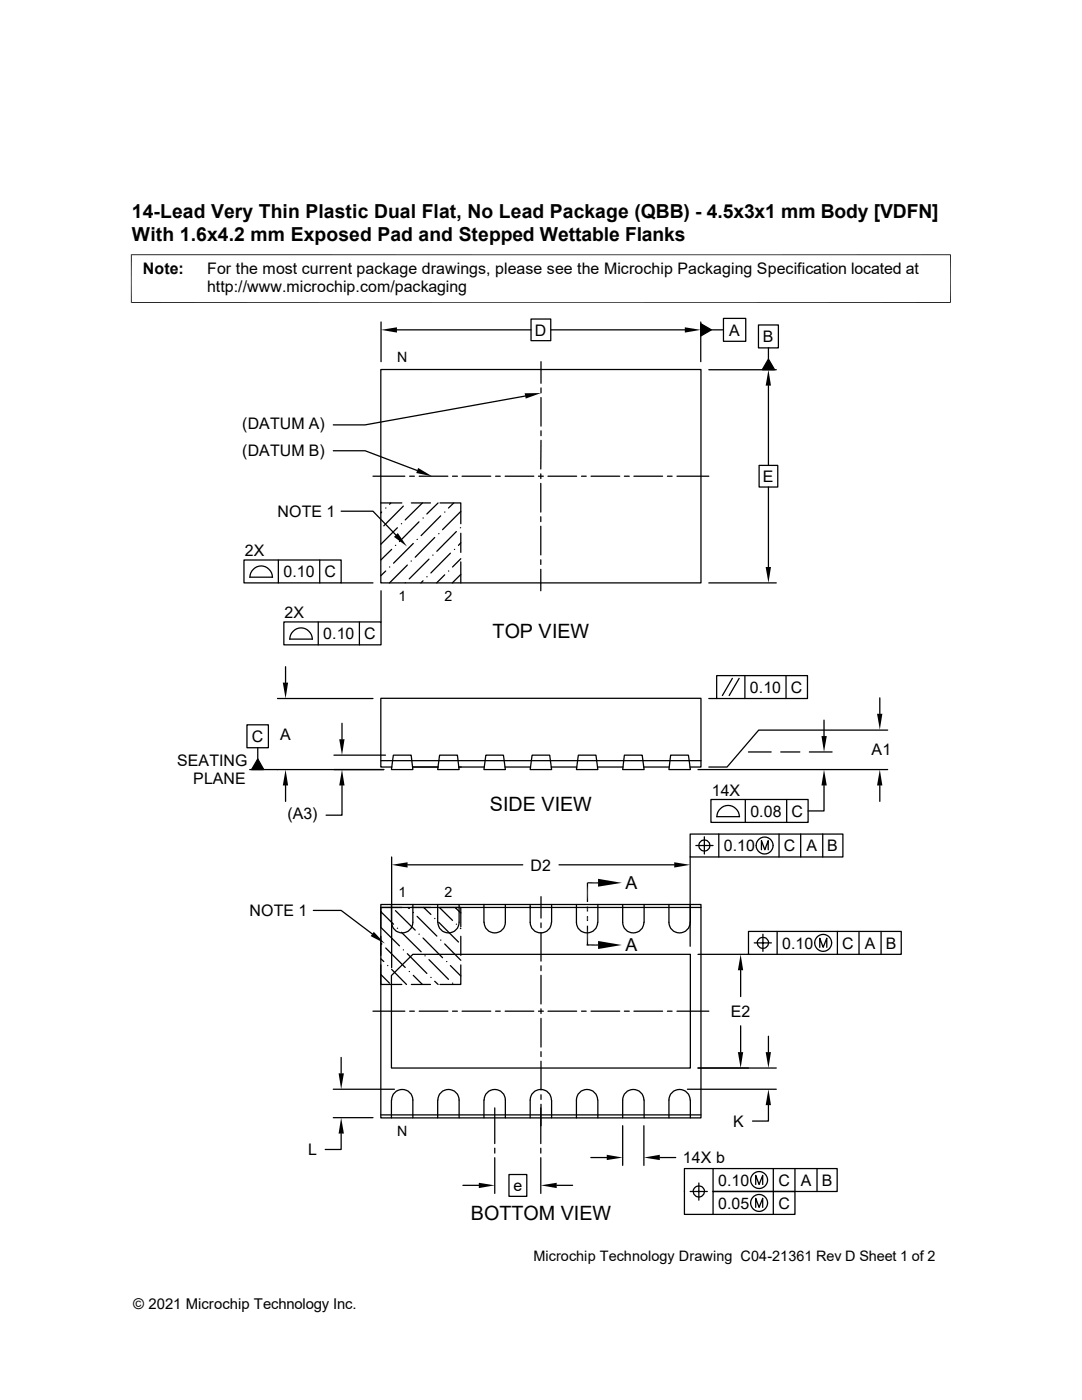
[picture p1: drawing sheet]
<svg xmlns="http://www.w3.org/2000/svg" width="216mm" height="279mm" viewBox="0 0 216 279" stroke-linecap="round" stroke-linejoin="round" font-family="sans-serif">
<g fill="none" stroke="#000" stroke-width=".25">
<path d="M76 73.7h63.9v42.6h-63.9zM76 64.3v7.9M79.2 65.8h26.8M104.8 79l-31.9 5.8h-6.4M106 63.7h3.9v4.3h-3.9zM107.9 72.2v4.3M107.9 77.4v1M107.9 79.3v5.7M109.9 65.8h26.8M139.8 64.6l2.1 1.2-2.1 1.3zM139.8 64.3v7.9M141.4 73.8h13.5"/>
<path d="M141.9 65.8h2.3M144.4 63.5h4.4v4.6h-4.4zM151.3 64.9h4v4.5h-4zM153.3 71.7l1.3 2.1h-2.5zM153.3 69.4v2.3M153.3 77v15.9M66.5 90h6.4l10.3 3.9M74.4 95h6.4M81.7 95h1M83.7 95h5.7M90.3 95h1M92.2 95h5.7"/>
<path d="M98.9 95h.9M100.8 95h5.7M107.4 95h1M107.9 94.6v.9M107.9 96.5v5.7M107.9 86v1M107.9 87.9v5.7M109.3 95h5.8M116 95h1M117.9 95h5.8M124.6 95h1M126.5 95h5.7"/>
<path d="M133.2 95h.9M135.1 95h6.3M151.5 92.9h3.7v4.3h-3.7zM153.3 97.2v16M48.7 111.8h19.4v4.5h-19.4zM49.8 115.2h4.6a2.24 2.24 0 0 0-2.3-2.3 2.24 2.24 0 0 0-2.2 2.3M55.5 111.8v4.5M63.8 111.8v4.5M68.1 102h6.3l4.6 4.8M68.1 116.3h6.3M76 100.4h4.2M76 117.9v6.2"/>
<path d="M76.2 102.2l-.2 .2M77 101.4h.1M77 114l-1 .9M77.7 113.2h.1M78 100.4l-.3 .2M78.1 109.6l-2.1 2.2M78.9 108.8h.1M79.3 105.3l-3.3 3.3M80.1 104.5h.1M80.5 101l-3.9 3.9M80.9 116.3h.1M81.3 112.8l-3.6 3.5"/>
<path d="M82 112h.1M82.1 100.4h3.8M82.5 108.5l-4 3.9M83.2 107.7h.1M83.6 104.1l-3.9 4M84.3 100.4l-3.4 3.4M84.4 103.4h.1M84.4 115.9l-.4 .4M85.2 115.1h.1M85.6 111.6l-3.9 3.9M86.4 110.8h.1M86.7 107.3l-3.9 3.9"/>
<path d="M87.4 100.4l-2.2 2.2M87.5 106.5h.1M87.8 100.4h4.1v4.1M87.9 103l-3.9 3.9M88.7 102.2h.1M88.7 114.7l-1.6 1.6M89.5 114h.1M89.9 110.4l-3.9 3.9M90.6 100.4l-1.1 1M90.7 109.6h.1M91.1 106.1l-3.9 3.9M91.9 105.3h.1"/>
<path d="M91.9 102.1l-3.6 3.6M91.9 108.3l-.4 .5M91.9 111.5l-1.6 1.7M91.9 114.6l-1.6 1.7M91.9 106.4v3.8M91.9 112.1v4.2M107.9 103.1v1M107.9 105v5.7M107.9 111.7v.9M107.9 113.6v4.3M141.4 116.3h13.5M55.4 139.4h19"/>
<path d="M56.6 124.1h19.4v4.6h-19.4zM57 133.1v3.1M57.8 127.6h4.6M57.8 127.6a2.24 2.24 0 0 1 2.3-2.3 2.24 2.24 0 0 1 2.2 2.3M63.5 124.1v4.6M71.7 124.1v4.6M141.4 139.4h19.7v-4.6h-18.1v4.6M146.1 135.4l-2 3.4M147.5 135.4l-2 3.4M148.6 134.8v4.6M156.8 134.8v4.6M175.6 139.3v3.2"/>
<path d="M49.3 144.7h4.3v4.5h-4.3zM49.8 153.6h26.8M51.4 151.5l1.2 2.1h-2.4zM51.4 149.2v2.3M57 156.8v3.1M66.6 150.7h10.3M68.2 156.8v5.9h-3.1M68.2 144.4v3.1M76 151.8h63.9M78.2 153.1h-2.2v-13.7h63.9v13.7h-2.2M78.5 150.7h3.5l.4 2.9h-4.3zM82.3 153.1h5.1"/>
<path d="M87.7 150.7h3.6l.3 2.9h-4.3zM91.5 153.1h5.1M96.9 150.7h3.6l.3 2.9h-4.2zM100.8 153.1h5.1M106.2 150.7h3.5l.4 2.9h-4.3zM110 153.1h5.1M115.4 150.7h3.5l.4 2.9h-4.3zM119.2 153.1h5.1M124.6 150.7h3.5l.4 2.9h-4.3zM128.4 153.1h5.1M133.8 150.7h3.6l.4 2.9h-4.3zM139.3 153.6h37.8"/>
<path d="M141.9 159.6h19.3v4.5h-19.3zM148.7 159.6v4.5M149.4 150.1h4.5M155.8 150.1h3.8M157 159.6v4.5M161.5 150.1h4.5M164.4 156.8v5h-3.2M164.4 143.7v3.2M175.6 156.8v3.1M177.1 145.7h-25.7l-6.3 7.4h-3.7M78.1 171v22.1M81.3 172.6h23"/>
<path d="M107.9 178.9v4.3M111.5 172.6h23M119.3 176.2h-2.1v3.8M137.7 166.5h30.5v4.5h-30.5zM137.7 171v17.8M138.9 168.7h3.4M140.5 167v3.4M143 163h4.6M143 163a2.24 2.24 0 0 1 2.3-2.3 2.24 2.24 0 0 1 2.2 2.3M143.4 166.5v4.5M151.9 169.6v-1.8l.7 1.8 .7-1.8v1.8M155.4 166.5v4.5"/>
<path d="M159.8 166.5v4.5M164.2 166.5v4.5M62.5 181.7h5.6l6.2 4.7M76 180.5h63.9v42.6h-63.9zM76 192.6v3.9h4.2M76 194.5l1.7 1.7M76 191.3l.6 .6M76 185.1l3.7 3.7M76 181.9l2.5 2.5M76 186.9v3.8M76.2 188.4h.1M77 189.2l3.9 3.9"/>
<path d="M77.3 192.7h.1M78.1 194.7l4.3-4.2h55.4v22.6h-59.7zM78.1 180.5v3.6M78.1 193.5l3 3M78.9 181.7l3.9 3.9M79.3 185.3h.1M80.1 186.1l3.9 3.8M80.5 189.6h.1M81.3 190.3l3.9 4M81.4 181.1l.3 .2M81.7 193.9h.1M82.1 196.5h3.8"/>
<path d="M82.4 180.5v3.6a2.12 2.12 0 0 1-2.1 2.1 2.12 2.12 0 0 1-2.2-2.1M82.5 194.6l1.8 1.9M82.5 182.1h.1M83.2 182.9l4 3.9M83.6 186.4h.1M84.4 187.2l3.9 3.9M84.5 181.1l1.5 1.4M84.8 190.8h.1M85.6 191.5l3.9 4M86 195.1h.1M86.7 195.8l.7 .7M86.7 183.3h.1"/>
<path d="M87.3 180.5v3.6M87.5 184.1l4 3.9M87.7 181.1l2.6 2.6M87.8 181.1h4.1v3.9M87.9 187.6h.1M88.7 188.4l3.2 3.2M89.1 191.9h.1M89.9 192.7l2 2.1M90.3 196.2h.1M90.8 181.1l1.1 1.1M91.1 184.4h.1M91.6 180.5v3.6a2.12 2.12 0 0 1-2.1 2.1 2.12 2.12 0 0 1-2.1-2.1"/>
<path d="M91.9 185.3h.1M91.9 192.6v3.9h-4.1M91.9 186.9v3.8M96.6 180.5v3.6M100.8 180.5v3.6a2.12 2.12 0 0 1-2.1 2.1 2.12 2.12 0 0 1-2.1-2.1M105.8 180.5v3.6a2.12 2.12 0 0 0 2.1 2.1 2.12 2.12 0 0 0 2.1-2.1l.1-3.6M107.9 184.2v.9M107.9 186.1v5.7M107.9 192.7v1M107.9 194.6v5.8M115 180.5v3.6a2.12 2.12 0 0 0 2.1 2.1 2.12 2.12 0 0 0 2.2-2.1v-3.6M117.2 184.7v3.9h2.1"/>
<path d="M124.2 180.5v3.6a2.12 2.12 0 0 0 2.2 2.1 2.12 2.12 0 0 0 2.1-2.1v-3.6M133.5 180.5v3.6a2.12 2.12 0 0 0 2.1 2.1 2.12 2.12 0 0 0 2.1-2.1M139.3 190.5h10.1M139.9 181.1h-63.9v3.9M147.8 193.6v5.3M149.4 185.9h30.4v4.6h-30.4zM150.5 188.2h3.4M151.1 188.2a1.14 1.14 0 0 1 1.1-1.1 1.14 1.14 0 0 1 1.2 1.1M151.1 188.2a1.1 1.1 0 0 0 1.1 1.1 1.1 1.1 0 0 0 1.1-1.1M152.2 186.4v3.5M155.1 185.9v4.6M163.6 189.1v-1.9l.7 1.9 .7-1.9v1.9"/>
<path d="M167.1 185.9v4.6M171.4 185.9v4.6M175.8 185.9v4.6M66.5 217.4h12.2M68.1 211v3.2M74.4 201.8h6.4M78.1 219.5v3.6M78.1 219.5a2.12 2.12 0 0 1 2.2-2.1 2.12 2.12 0 0 1 2.1 2.1v3.6M81.7 201.8h1M83.7 201.8h5.7M87.3 219.5v3.6M87.4 219.5a2.12 2.12 0 0 1 2.1-2.1 2.12 2.12 0 0 1 2.1 2.1v3.6"/>
<path d="M90.3 201.8h1M92.2 201.8h5.7M96.6 219.5v3.6M96.6 219.5a2.12 2.12 0 0 1 2.1-2.1 2.12 2.12 0 0 1 2.1 2.1v3.6M98.9 201.8h.9M100.8 201.8h5.7M107.4 201.8h1M107.9 201.3v1M107.9 203.2v5.8M107.9 209.9v1M107.9 211.8v5.7M107.9 218.5v.9"/>
<path d="M109.3 201.8h5.8M116 201.8h1M117.9 201.8h5.8M124.6 201.8h1M126.5 201.8h5.7M133.2 201.8h.9M135.1 201.8h6.3M137.2 217.4h17.7M139.3 213.1h15.6M147.8 204.7v5.3M153.3 206.8v3.2M66.5 223.1h7.9"/>
<path d="M68.1 226.2v3.2h-3.2M76 222.5h63.9M92.4 236.6h3.1M98.7 221.1v7.1M98.7 229.2v.9M98.7 231.1v7.1M101.6 234.4h3.5v4.4h-3.5zM105.8 223.1v-3.6a2.12 2.12 0 0 1 2.1-2.1 2.12 2.12 0 0 1 2.1 2.1l.1 3.6M107.9 221.1v7.1M107.9 229.2v.9M107.9 231.1v7.1M107.9 220.4v4.3"/>
<path d="M111.1 236.6h3.2M115 223.1v-3.6a2.12 2.12 0 0 1 2.1-2.1 2.12 2.12 0 0 1 2.2 2.1v3.6M117.9 231h3.2M124.2 223.1v-3.6a2.12 2.12 0 0 1 2.2-2.1 2.12 2.12 0 0 1 2.1 2.1v3.6M124.2 224.7v7.9M128.5 224.7v7.9M131.7 231h3.1M133.5 223.1v-3.6a2.12 2.12 0 0 1 2.1-2.1 2.12 2.12 0 0 1 2.1 2.1l.1 3.6M137.7 237.8h3.4M138.3 237.8a1.14 1.14 0 0 1 1.1-1.1 1.14 1.14 0 0 1 1.2 1.1M138.3 237.8a1.1 1.1 0 0 0 1.1 1.1 1.1 1.1 0 0 0 1.1-1.1M139.4 236.1v3.4"/>
<path d="M142.3 233.2v4.6h16.3v4.6h-22v-9.2h30.4v4.6h-24.7v4.6M150.8 236.4v-1.8l.7 1.8 .7-1.8v1.8M153.3 220.6v3.1h-3.1M154.3 233.2v9.2M158.6 233.2v4.6M163 233.2v4.6M150.8 241v-1.9l.7 1.9 .7-1.9v1.9"/>
<circle cx="140.5" cy="168.7" r="1.11"/>
<circle cx="152.6" cy="168.7" r="1.69"/>
<circle cx="164.3" cy="188.2" r="1.69"/>
<circle cx="151.5" cy="235.5" r="1.69"/>
<circle cx="151.5" cy="240.1" r="1.69"/>
</g>
<g fill="#000">
<path d="M76 65.8l3.2-.5v1.1zM104.7 78.5l3.2-.1-3 1.1zM136.7 65.3l3.1 .5-3.1 .6zM139.8 64.6l2.1 1.2-2.1 1.3zM153.3 73.8l.5 3.2h-1zM153.3 71.7l1.3 2.1h-2.5zM83.4 93.4l2.8 1.6-3.1-.6zM79.4 106.4l1.8 2.7-2.6-2zM152.8 113.2h1l-.5 3.1zM56.4 136.2h1.1l-.5 3.2zM51.4 151.5l1.2 2.1h-2.4zM57 153.6l.5 3.2h-1.1z"/>
<path d="M67.7 147.5h1l-.5 3.2zM68.2 153.6l.5 3.2h-1zM163.9 146.9h1.1l-.6 3.2zM164.4 153.6l.6 3.2h-1.1zM175.6 153.6l.5 3.2h-1.1zM175 142.5h1.1l-.5 3.1zM78.1 172.6l3.2-.5v1zM119.3 175.4l4.8 .8-4.8 .8zM134.5 172.1l3.2 .5-3.2 .5zM74.6 186l2.2 2.3-2.8-1.5zM117.1 180.9l.2 1h-.2zM117.1 182.8l.2 1h-.2z"/>
<path d="M117.1 180.9h.2v1zM117.1 182.8h.2v1zM119.3 187.8l4.8 .8-4.8 .8zM147.8 190.5l.5 3.1h-1.1zM67.6 214.2h1l-.5 3.2zM147.2 210h1.1l-.5 3.1zM152.8 210h1l-.5 3.1zM68.1 223.1l.5 3.1h-1zM95.5 236.1l3.2 .5-3.2 .5zM107.9 236.6l3.2-.5v1zM121.1 230.5l3.1 .5-3.1 .5zM128.5 231l3.2-.5v1z"/>
<path d="M153.3 217.4l.5 3.2h-1z"/>
</g>
<path d="M26.1 50.8h163.6M26.2 50.8v9.7M189.7 50.8v9.7M26.1 60.4h163.6M117.1 188.6h.2" fill="none" stroke="#000" stroke-width=".2"/>
<g font-size="3.9">
<text x="26.3" y="43.5">14-Lead Very Thin Plastic Dual Flat, No Lead Package (QBB) - 4.5x3x1 mm Body [VDFN]</text>
<text x="26.3" y="48">With 1.6x4.2 mm Exposed Pad and Stepped Wettable Flanks</text>
<text x="98.3" y="127.3">TOP VIEW</text>
<text x="97.7" y="161.9">SIDE VIEW</text>
<text x="93.9" y="243.5">BOTTOM VIEW</text>
</g>
<g font-size="3.6">
<text x="124.8" y="177.5">A</text>
<text x="124.8" y="189.9">A</text>
</g>
<g font-size="3.2">
<text x="28.5" y="54.6">Note:</text>
<text x="41.3" y="54.6">For the most current package drawings, please see the Microchip Packaging Specification located at</text>
<text x="41.3" y="58.3">http://www.microchip.com/packaging</text>
<text x="106.7" y="67">D</text>
<text x="145.5" y="67">A</text>
<text x="152.2" y="68.3">B</text>
<text x="48.3" y="85.6">(DATUM A)</text>
<text x="48.3" y="91.1">(DATUM B)</text>
<text x="152.2" y="96.2">E</text>
<text x="55.4" y="103.2">NOTE 1</text>
<text x="48.9" y="111">2X</text>
<text x="56.6" y="115.1">0.10</text>
<text x="64.8" y="115.2">C</text>
<text x="56.8" y="123.3">2X</text>
<text x="64.5" y="127.5">0.10</text>
<text x="72.7" y="127.6">C</text>
<text x="149.6" y="138.2">0.10</text>
<text x="157.8" y="138.3">C</text>
<text x="50.2" y="148.1">C</text>
<text x="55.9" y="147.6">A</text>
<text x="35.3" y="152.9">SEATING</text>
<text x="173.9" y="150.7">A1</text>
<text x="38.6" y="156.5">PLANE</text>
<text x="142" y="158.8">14X</text>
<text x="57.4" y="163.5">(A3)</text>
<text x="149.7" y="163">0.08</text>
<text x="157.9" y="163">C</text>
<text x="105.8" y="173.7">D2</text>
<text x="144.4" y="169.9">0.10</text>
<text x="156.4" y="169.9">C</text>
<text x="160.9" y="169.9">A</text>
<text x="165.1" y="169.9">B</text>
<text x="49.8" y="182.8">NOTE 1</text>
<text x="156.1" y="189.3">0.10</text>
<text x="168.1" y="189.3">C</text>
<text x="172.6" y="189.3">A</text>
<text x="176.7" y="189.3">B</text>
<text x="145.8" y="202.9">E2</text>
<text x="146.3" y="224.9">K</text>
<text x="61.5" y="230.5">L</text>
<text x="136.3" y="232.1">14X b</text>
<text x="102.4" y="237.7">e</text>
<text x="143.3" y="236.6">0.10</text>
<text x="155.3" y="236.6">C</text>
<text x="159.8" y="236.6">A</text>
<text x="164" y="236.6">B</text>
<text x="143.3" y="241.2">0.05</text>
<text x="155.3" y="241.2">C</text>
</g>
<text font-size="3" x="26.6" y="261.3">© 2021 Microchip Technology Inc.</text>
<text font-size="2.9" x="106.4" y="251.6">Microchip Technology Drawing C04-21361 Rev D Sheet 1 of 2</text>
<g font-size="2.8">
<text x="79.2" y="72.2">N</text>
<text x="79.5" y="119.9">1</text>
<text x="88.7" y="119.9">2</text>
<text x="79.5" y="178.9">1</text>
<text x="88.7" y="178.9">2</text>
<text x="79.2" y="226.7">N</text>
</g>
</svg>
